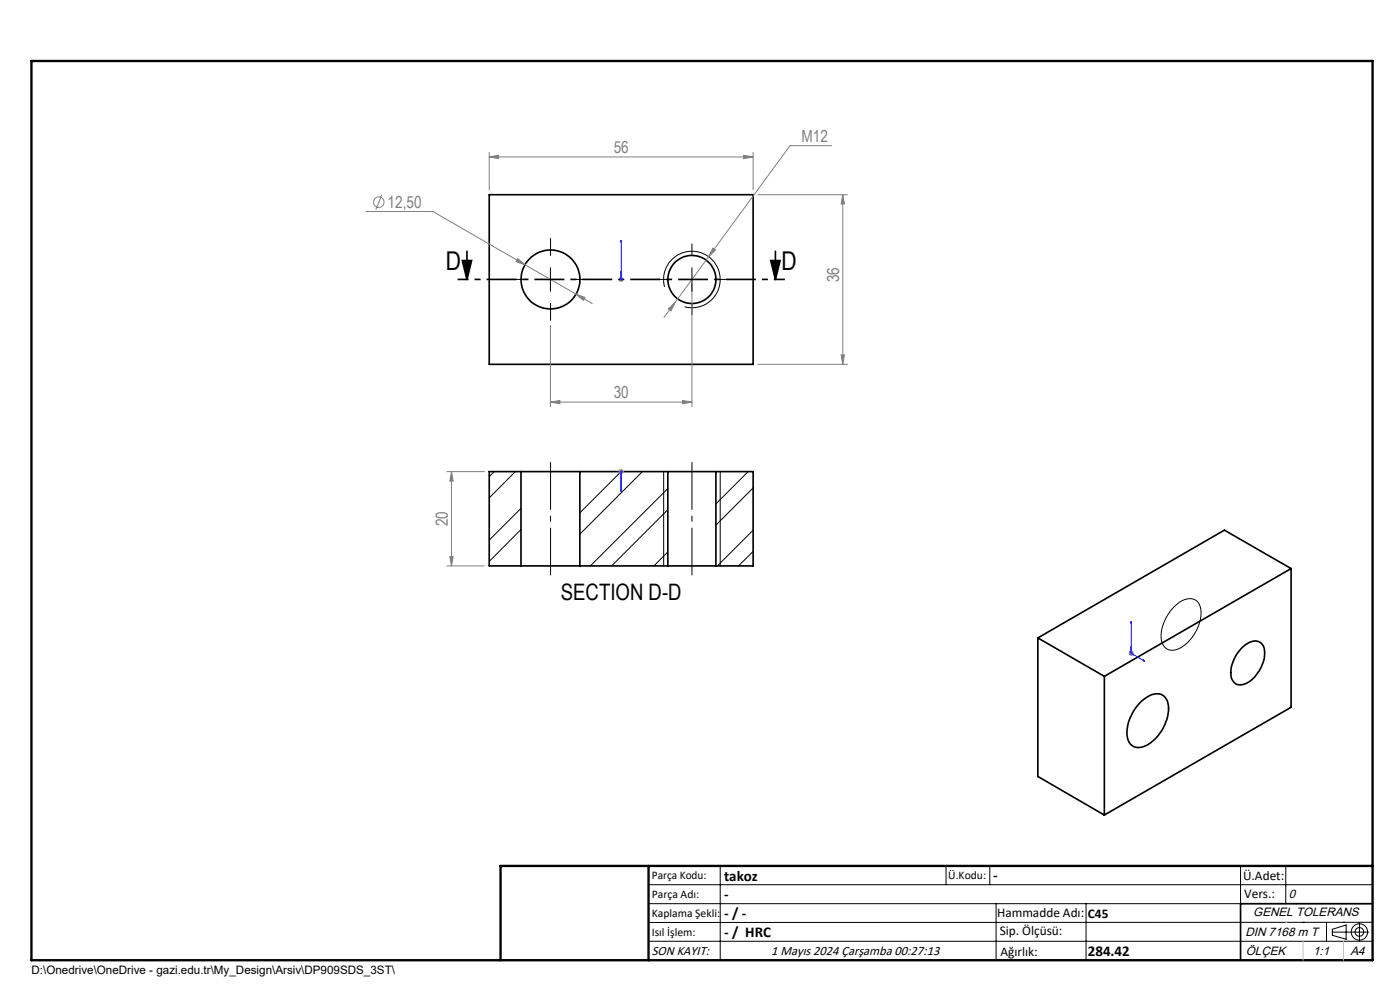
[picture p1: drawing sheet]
<svg xmlns="http://www.w3.org/2000/svg" width="297mm" height="210mm" viewBox="0 0 297 210" stroke-linecap="round" stroke-linejoin="round" font-family="sans-serif">
<g fill="none" stroke="#000" stroke-width=".35">
<path d="M98.1 55.3h1.9l-.9 4zM99.1 53.3v6M103.8 41.3h56v36h-56zM163.5 55.3h2l-1 4zM164.5 53.3v6M110.5 100h12.5M110.5 100h-6.7v20h6.7M110.5 100v20M123 100h18.7M123 100v20M141.7 100h10.2M141.7 100v20"/>
<path d="M151.9 100h7.9v20h-7.9M151.9 100v20M110.5 120h12.5M123 120h18.7M141.7 120h10.2M220.2 135.3l14.1 8.2M220.2 135.3v29.4l14.1 8.2M263.2 137.6a3.6 3.6 0 0 1 4-1.4 2.66 2.66 0 0 1 1.1 3 7.5 7.5 0 0 1-4.7 6 2.14 2.14 0 0 1-2.5-2.5 8.2 8.2 0 0 1 2.1-5.1zM273.9 120.6v29.4l-39.6 22.9M273.9 120.6l-39.6 22.9M273.9 120.6l-14.1-8.1-39.6 22.8M234.3 143.5v29.4"/>
<path d="M242 148.9a4.4 4.4 0 0 1 4.3-1.6 3.3 3.3 0 0 1 1.5 3.9 9.3 9.3 0 0 1-5.4 7.3 2.51 2.51 0 0 1-3.3-2.7 9.5 9.5 0 0 1 2.9-6.9zM291.2 191.7h-28v12"/>
<circle cx="116.8" cy="59.3" r="6.2"/>
<circle cx="146.8" cy="59.3" r="5.1"/>
</g>
<g fill="none" stroke="#000" stroke-width=".21">
<path d="M114.3 59.3h5M116.8 56.8v5M144.3 59.3h5M146.8 56.8v5M141 60.8a6 6 0 0 1 5.2-7.5 6 6 0 0 1 6.5 6.5 6 6 0 0 1-7.5 5.3M104.8 100l-1 1.1M109.3 100l-5.5 5.6M110.5 107.8l-6.7 6.8M110.5 112.3l-6.7 6.8M131.8 100l-8.8 8.8M136.3 100l-13.3 13.3M140.8 100v20"/>
<path d="M141.7 117.1l-3 2.9M141.7 103.6l-16.5 16.4M141.7 108.1l-11.9 11.9M152.8 100v20M158.7 100l-6.8 6.9M159.8 112.5l-7.6 7.5M159.8 103.5l-7.9 7.9M159.8 117l-3.1 3M249.1 128.7a4.1 4.1 0 0 1 4.4-1.5 3.5 3.5 0 0 1 1.2 4 8.6 8.6 0 0 1-5.4 6.7 2.44 2.44 0 0 1-3-2.7 9.6 9.6 0 0 1 2.8-6.5zM137.6 187.7h153.6M137.6 191.7h153.6M137.6 199.7h153.6"/>
<path d="M152.8 183.7v20M200.7 183.7v4M210 183.7v4M211.3 191.7v12M230.4 191.7v12M263.2 183.7v20M272.8 183.7v8M276.4 195.6h.1M281.4 195.6v4.1M282.6 197.7h7.8M282.6 197.1l3-.9v3l-3-.8zM285 195.6h.1"/>
<path d="M288.4 195.8v3.8M291.2 195.6l-153.6 .1"/>
<circle cx="288.4" cy="197.7" r="1.74"/>
<circle cx="288.4" cy="197.7" r=".93"/>
</g>
<g fill="none" stroke="#808080" stroke-width=".21">
<path d="M103.8 33.3l2-.4v.7zM103.8 32.3v8M103.8 33.3h56M157.8 32.9l2 .4-2 .3zM159.8 32.3v8M176.4 30.9h-8.8l-26.7 36.4M77.6 44.9h14.2l30.4 17.5M81 41.3l-1.3 3.2M109.8 54.8l1.6 1.4-1.9-.7zM131.3 59.3h1M131.4 58.9l.7 .7M131.8 58.8v1"/>
<path d="M132.1 58.9l-.7 .7M151.2 52.6l.6 .4-1.5 1.5zM160.8 41.3h19M178.8 41.3l.3 2h-.7zM178.8 41.3v36M116.8 69v17.3M122.2 62.4l1.9 .7-.3 .6zM122.2 62.4l3.5 2M141.8 65.5l1.4-1.4-.9 1.9zM146.8 60.3v26M160.8 77.3h19M178.4 75.3h.7l-.3 2z"/>
<path d="M116.8 85.3l2-.4v.7zM116.8 85.3h30M131.4 99.7l.7 .7M131.8 99.5v1.1M132.1 99.7l-.7 .7M144.8 84.9l2 .4-2 .3zM94.8 100h8M95.4 118.1h.7l-.3 1.9zM95.8 100l.3 2.1h-.7zM95.8 100v20M131.3 100h1M94.8 120h8"/>
<path d="M239.5 138.6h1M239.6 138.2l.7 .8M240 138.1v1M240.3 138.2l-.7 .8"/>
<circle cx="80.3" cy="42.9" r="1.12"/>
</g>
<g fill="none" stroke="#00f" stroke-width=".21">
<path d="M131.8 59.2v.2zM131.8 51v.4v-.4M131.8 57.6v.5v-.5M131.8 59.3h.1M131.8 51v8.3M131.8 99.9v.2zM131.8 104.2v-.4v.4M131.8 100h.1M131.8 100v4.2M240 131.8v.4l-.1-.1zM240 137.2v.4l-.1-.1zM240 138.6l2.9 1.7"/>
<path d="M240 131.8v6.8M240 138.6l.5 .3M240.2 138.7l.3 .2-.3-.1zM242.6 140l.3 .3-.3-.1z"/>
</g>
<path d="M116.8 98v24M146.8 122v-24" fill="none" stroke="#000" stroke-width=".21" stroke-dasharray="15.2 1.3 1.3 1.3" stroke-dashoffset="5.1" stroke-linecap="butt"/>
<path d="M166.5 59.3h-69.4" fill="none" stroke="#000" stroke-width=".35" stroke-dasharray="6.3 1.3 1.3 1.3" stroke-dashoffset="4" stroke-linecap="butt"/>
<path d="M111.8 59.3h-3.8M116.8 54.3v-3.8M121.8 59.3h3.7M141.8 59.3h-2.6M146.8 54.3v-2.6M151.8 59.3h2.6M116.8 64.3v3.7M146.8 64.3v2.6" fill="none" stroke="#000" stroke-width=".21" stroke-dasharray="15.2 1.3 1.3 1.3" stroke-linecap="butt"/>
<path d="M106.2 203.7h185" fill="none" stroke="#000" stroke-width=".25"/>
<path d="M6.7 12.9h284.5v190.8h-284.5zM137.6 183.7v20M291.2 183.7h-185v20" fill="none" stroke="#000" stroke-width=".5"/>
<path d="M272.8 195.6h.1M276.4 199.7v4M285 199.7v4" fill="none" stroke="#c0c0c0" stroke-width=".21"/>
<path d="M163.5 55.3h2l-1 4zM98.1 55.3h1.9l-.9 4z" fill="#000"/>
<g fill="#00f">
<path d="M131.8 59.2v.2zM131.8 51v.4z"/>
<path d="M242.6 140l.3 .3-.3-.1zM240 131.8v.4l-.1-.1zM240.2 138.7l.3 .2-.3-.1zM240 137.2v.4l-.1-.1z"/>
<path d="M131.8 59.2v.2zM131.8 57.6v.5zM131.8 103.8v.4zM131.8 99.9v.2zM131.8 103.8v.4zM131.8 99.9v.2z"/>
</g>
<g fill="#808080">
<path d="M157.8 32.9l2 .4-2 .3zM103.8 33.3l2-.4v.7z"/>
<path d="M116.8 85.3l2-.4v.7zM144.8 84.9l2 .4-2 .3zM122.2 62.4l1.6 1.3 .3-.6zM109.8 54.8l-.3 .7 1.9 .7zM141.8 65.5l.5 .5 .9-1.9zM151.2 52.6l-.9 1.9 1.5-1.5z"/>
<path d="M178.4 75.3h.7l-.3 2zM178.8 41.3l.3 2h-.7zM95.4 118.1h.7l-.3 1.9zM95.8 100l.3 2.1h-.7z"/>
</g>
<g font-size="5.5">
<text x="94.6" y="57.2">D</text>
<text x="165.8" y="57.2">D</text>
</g>
<text font-size="4.8" x="119" y="127.2">SECTION D-D</text>
<g font-size="3.5" fill="#808080">
<text x="130.2" y="32.5">56</text>
<text x="170" y="30.1">M12</text>
<text x="82.2" y="44.1">12,50</text>
<text x="178" y="59.9" transform="rotate(-90 178 59.9)">36</text>
<text x="130.2" y="84.5">30</text>
<text x="95" y="111.6" transform="rotate(-90 95 111.6)">20</text>
</g>
<g font-size="3.2">
<text x="153.6" y="186.8">takoz</text>
<text x="153.6" y="190.8">-</text>
<text x="210.7" y="186.6">-</text>
<text x="153.6" y="194.8">- / -</text>
<text x="153.6" y="198.8">- / HRC</text>
<text x="230.8" y="202.8">284.42</text>
</g>
<g font-size="2.8">
<text x="263.7" y="186.7">Ü.Adet:</text>
<text x="263.9" y="190.5">Vers.:</text>
<text x="211.5" y="194.5">Hammadde Adı:</text>
<text x="230.8" y="194.7">C45</text>
<text x="138.3" y="202.6">SON KAYIT:</text>
<text x="163.6" y="202.6">1 Mayıs 2024 Çarşamba 00:27:13</text>
<text x="212.1" y="198.4">Sip. Ölçüsü:</text>
<text x="212.2" y="202.7">Ağırlık:</text>
</g>
<g font-size="2.6">
<text x="273.4" y="190.4">0</text>
<text x="265.9" y="194.4">GENEL TOLERANS</text>
<text x="264.2" y="198.5">DIN 7168 m T</text>
<text x="264.3" y="202.6">ÖLÇEK</text>
<text x="278.5" y="202.6">1:1</text>
<text x="286.5" y="202.6">A4</text>
</g>
<g font-size="2.5">
<text x="138.3" y="186.4">Parça Kodu:</text>
<text x="138.3" y="190.5">Parça Adı:</text>
<text x="201.2" y="186.5">Ü.Kodu:</text>
<text x="138.3" y="194.5">Kaplama Şekli:</text>
<text x="138.3" y="198.6">Isıl İşlem:</text>
<text x="6.7" y="206.7">D:\Onedrive\OneDrive - gazi.edu.tr\My_Design\Arsiv\DP909SDS_3ST\</text>
</g>
</svg>
